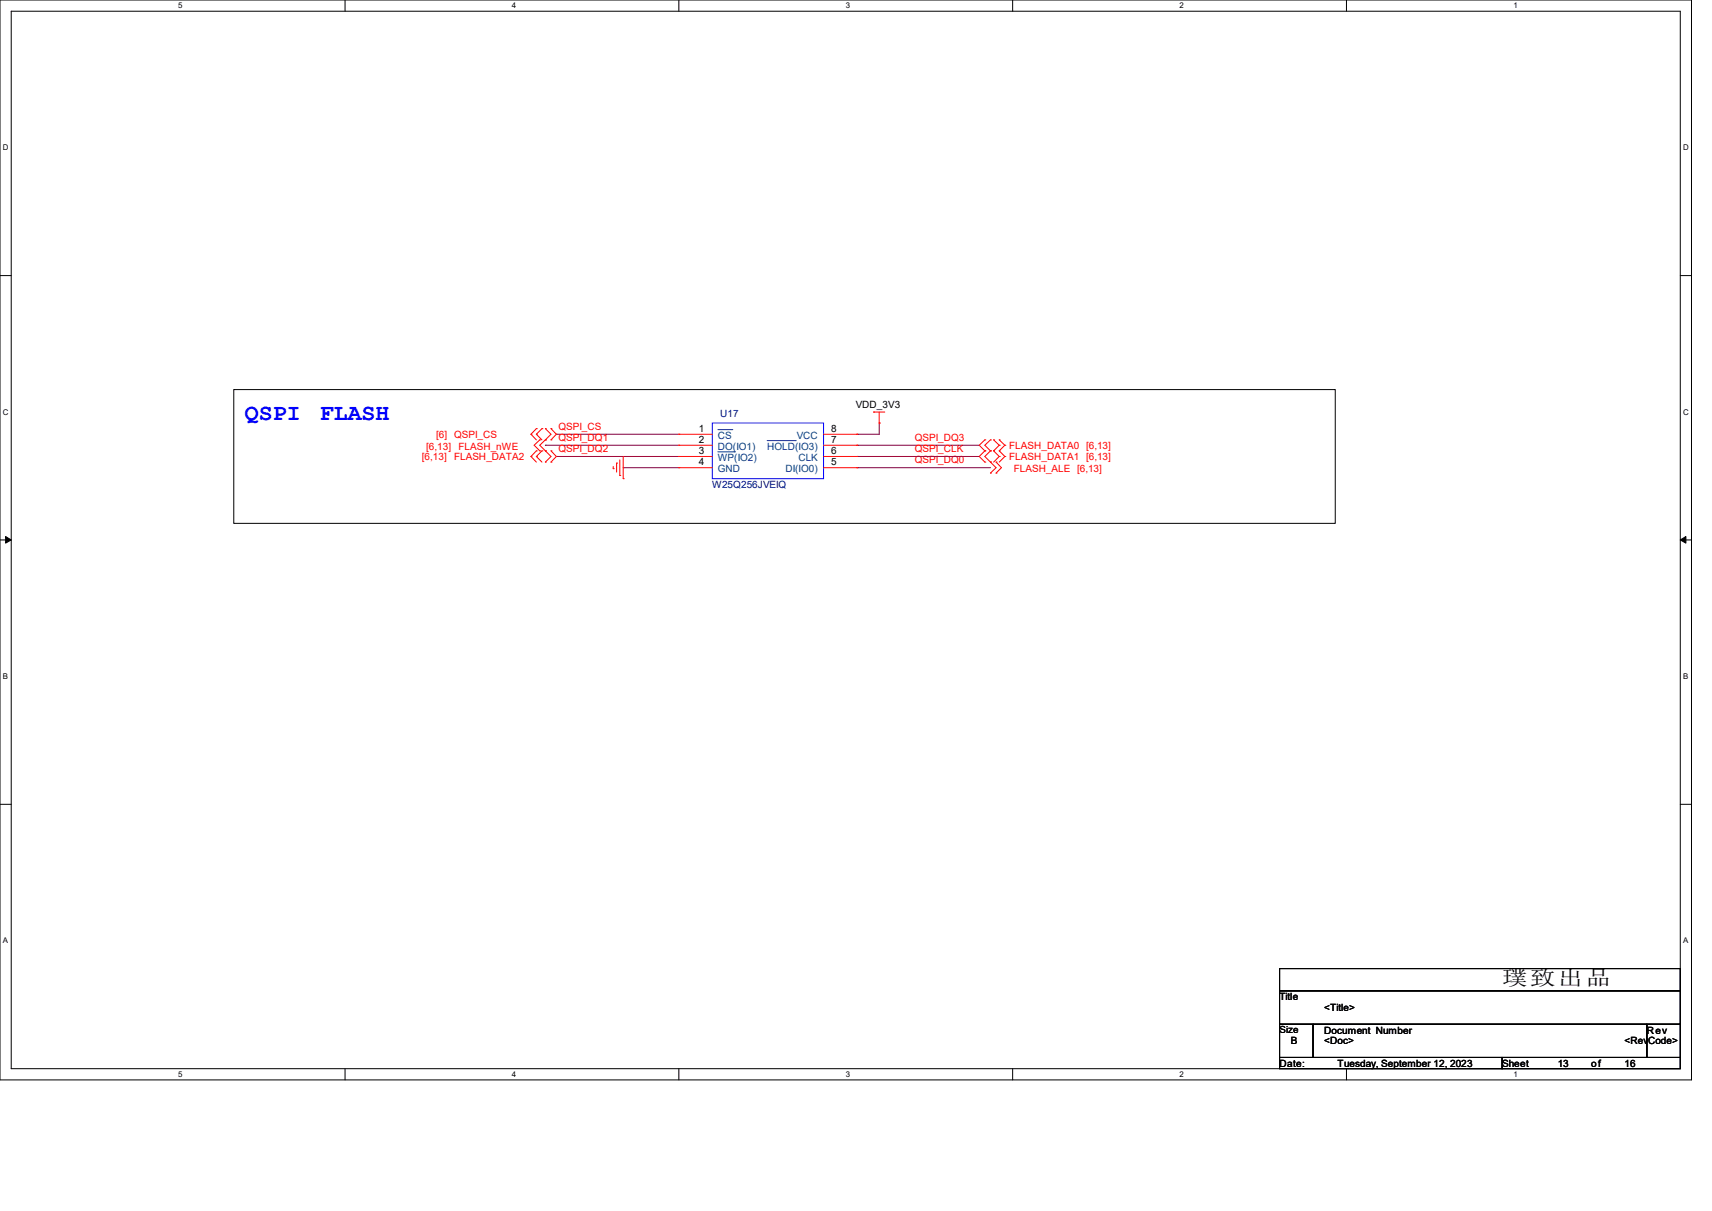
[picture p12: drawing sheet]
<svg xmlns="http://www.w3.org/2000/svg" width="297mm" height="210mm" viewBox="0 0 297 210" stroke-linecap="round" stroke-linejoin="round" font-family="sans-serif">
<path d="M0 0h293.5v187.3h-293.5zM1.9 1.9h289.6v183.4h-289.6z" fill="none" stroke="#000" stroke-width=".17"/>
<g fill="#fff">
<path d="M30.9 .2h.8v1.5h-.8z"/>
<path d="M30.9 185.5h.8v1.6h-.8z"/>
</g>
<path d="M59.9 0v1.9M59.9 185.3v2" fill="none" stroke="#000" stroke-width=".17"/>
<g fill="#fff">
<path d="M88.8 .2h.8v1.5h-.8z"/>
<path d="M88.8 185.5h.8v1.6h-.8z"/>
</g>
<path d="M117.8 0v1.9M117.8 185.3v2" fill="none" stroke="#000" stroke-width=".17"/>
<g fill="#fff">
<path d="M146.7 .2h.8v1.5h-.8z"/>
<path d="M146.7 185.5h.8v1.6h-.8z"/>
</g>
<path d="M175.7 0v1.9M175.7 185.3v2" fill="none" stroke="#000" stroke-width=".17"/>
<g fill="#fff">
<path d="M204.6 .2h.8v1.5h-.8z"/>
<path d="M204.6 185.5h.8v1.6h-.8z"/>
</g>
<path d="M233.6 0v1.9M233.6 185.3v2" fill="none" stroke="#000" stroke-width=".17"/>
<g fill="#fff">
<path d="M262.6 .2h.7v1.5h-.7z"/>
<path d="M262.6 185.5h.7v1.6h-.7z"/>
<path d="M.5 24.8h1v1.6h-1z"/>
<path d="M292 24.8h1v1.6h-1z"/>
<path d="M.5 70.7h1v1.5h-1z"/>
<path d="M292 70.7h1v1.5h-1z"/>
</g>
<path d="M0 47.8h1.9M291.5 47.8h2" fill="none" stroke="#000" stroke-width=".17"/>
<g fill="#fff">
<path d="M.5 116.5h.9v1.6h-.9z"/>
<path d="M292 116.5h.9v1.6h-.9z"/>
</g>
<path d="M0 93.6h1.9M291.5 93.6h2" fill="none" stroke="#000" stroke-width=".17"/>
<path d="M1 93l.9 .6-.9 .6zM291.5 93.6l1-.6v1.2z" fill="#000" stroke="#000" stroke-width=".17"/>
<g fill="#fff">
<path d="M.5 162.4h.9v1.5h-.9z"/>
<path d="M292 162.4h.9v1.5h-.9z"/>
</g>
<path d="M40.6 67.6h191v23.2h-191zM0 139.5h1.9M291.5 139.5h2M222 168h69.5v3.8h-69.5zM222 171.8h69.5v5.8h-69.5zM222 177.6h5.8v5.8h-5.8zM227.8 177.6h57.9v5.8h-57.9zM285.7 177.6h5.8v5.8h-5.8zM222 183.4h38.6v1.9h-38.6zM260.6 183.4h30.9v1.9h-30.9z" fill="none" stroke="#000" stroke-width=".17"/>
<g fill="none" stroke="#800040" stroke-width=".17">
<path d="M94.6 77.2h.1M94.6 77.2h23.2M96.5 75.3h.1M96.5 79.2h.1M96.5 75.3h21.3M96.5 79.2h21.3M148.7 75.3h.1M148.7 77.2h.1M148.7 79.2h.1M148.7 77.2h21.2M148.7 79.2h21.2M152.5 73.4h.1"/>
<path d="M152.5 73.4v1.9h-3.8M108.1 81.1h.1M108.1 81.1h9.7M148.7 81.1h.1M148.7 81.1h23.1"/>
</g>
<g fill="none" stroke="#f00" stroke-width=".17">
<path d="M92.1 75.3h.1M92.1 79.2h.1M92.1 75.3l.9 1M92.1 79.2l.9 .9M93 75.3h.1M93 74.3h.1M93 79.2h.1M93 78.2h.1M93 75.3l1 1M93 74.3l-.9 1M93 79.2l1 .9M93 78.2l-.9 1"/>
<path d="M93.6 76.3h.1M93.6 78.2h.1M93.6 76.3l-.9 .9 .9 1M94 74.3h.1M94 78.2h.1M94 74.3l-1 1M94 78.2l-1 1M94.6 76.3h.1M94.6 74.3h.1M94.6 78.2h.1M94.6 74.3l1 1-1 1M94.6 76.3l-1 .9 2 2-1 .9"/>
<path d="M95.6 74.3h.1M95.6 76.3h.1M95.6 78.2h.1M95.6 74.3l.9 1-.9 1M95.6 78.2l.9 1-.9 .9M107.5 79.8v2.7M108.1 79.2v3.8M117.8 75.3h.1M117.8 77.2h.1M117.8 79.2h.1M117.8 75.3h5.8M117.8 77.2h5.8"/>
<path d="M117.8 79.2h5.8M142.9 75.3h5.8M142.9 77.2h5.8M142.9 79.2h5.8M148.7 79.2h.1M148.7 77.2h.1M148.7 75.3h.1M151.6 71.5h.1M151.6 71.5h1.9M152.5 73.4h.1M152.5 71.5v1.9M170.9 76.3h.1"/>
<path d="M170.9 78.2h.1M170.9 76.3l-1 .9 1 1M170.9 78.2l-1 1 1 .9M171.8 78.2h.1M171.8 76.3h.1M171.8 78.2l-.9 1 1.9 1.9-1 .9M171.8 76.3l-.9 .9 .9 1M172.4 76.3h.1M172.4 78.2h.1M172.4 76.3l1 .9M172.4 78.2l1 1M173.4 77.2h.1"/>
<path d="M173.4 76.3h.1M173.4 79.2h.1M173.4 78.2h.1M173.4 77.2l-1 1M173.4 76.3l.9 .9M173.4 79.2l-1 .9M173.4 78.2l.9 1M174.3 77.2h.1M174.3 79.2h.1M174.3 77.2l-.9 1M174.3 79.2l-.9 .9M94.6 80.1h.1"/>
<path d="M95.6 80.1h.1M106.4 81.3h.1M106.4 80.9v.4M107 80.3h.1M107 80.3v1.6M107.5 82.5h.1M108.1 83h.1M117.8 81.1h.1M117.8 81.1h5.8M142.9 81.1h5.8M148.7 81.1h.1M170.9 80.1h.1"/>
<path d="M171.8 80.1h.1M171.8 82h.1M172.8 80.1h.1M172.8 82h.1M172.8 80.1l.9 1-.9 .9"/>
</g>
<path d="M123.6 73.4h19.3v9.6h-19.3z" fill="none" stroke="#00f" stroke-width=".17"/>
<path d="M124.5 74.5h2.5M124.5 78.4h2.9M127 74.5h.1M127.4 78.4h.1M133.1 76.4h4.9M138 76.4h.1" fill="none" stroke="#004080" stroke-width=".17"/>
<g font-size="4" fill="#00f">
<text x="42.5" y="72.9">QSPI</text>
<text x="55.5" y="72.9">FLASH</text>
</g>
<text font-size="3.6" x="260.6" y="170.9">璞致出品</text>
<g font-size="1.7">
<text x="148.5" y="70.7">VDD_3V3</text>
<text x="121.2" y="74.9">1</text>
<text x="121.2" y="76.8">2</text>
<text x="144.2" y="76.8">7</text>
<text x="144.2" y="74.9">8</text>
<text x="121.2" y="78.7">3</text>
<text x="121.2" y="80.7">4</text>
<text x="144.2" y="80.7">5</text>
<text x="144.2" y="78.7">6</text>
<text x="222" y="173.4">Title</text>
<text x="222" y="179.2">Size</text>
<text x="229.7" y="175.3">&lt;Title&gt;</text>
<text x="229.7" y="179.2">Document Number</text>
<text x="285.7" y="179.2">Rev</text>
<text x="222" y="185">Date:</text>
<text x="223.9" y="181.1">B</text>
<text x="229.7" y="181.1">&lt;Doc&gt;</text>
<text x="232.1" y="185">Tuesday, September 12, 2023</text>
<text x="260.6" y="185">Sheet</text>
<text x="270.2" y="185">13</text>
<text x="276.1" y="185">of</text>
<text x="281.8" y="185">16</text>
<text x="281.9" y="181.1">&lt;RevCode&gt;</text>
</g>
<g font-size="1.7" fill="#f00">
<text x="75.7" y="75.9">[6] QSPI_CS</text>
<text x="96.9" y="74.5">QSPI_CS</text>
<text x="96.9" y="76.4">QSPI_DQ1</text>
<text x="158.7" y="76.4">QSPI_DQ3</text>
<text x="175.1" y="77.9">FLASH_DATA0 [6,13]</text>
<text x="73.2" y="79.8">[6,13]</text>
<text x="74" y="78.1">[6,13]</text>
<text x="78.8" y="79.8">FLASH_DATA2</text>
<text x="79.5" y="78.1">FLASH_nWE</text>
<text x="96.9" y="78.4">QSPI_DQ2</text>
<text x="158.7" y="80.3">QSPI_DQ0</text>
<text x="158.7" y="78.4">QSPI_CLK</text>
<text x="175.1" y="79.8">FLASH_DATA1 [6,13]</text>
<text x="175.9" y="81.9">FLASH_ALE [6,13]</text>
</g>
<g font-size="1.7" fill="#004080">
<text x="124.5" y="76.1">CS</text>
<text x="138.2" y="76.1">VCC</text>
<text x="124.5" y="78">DO(IO1)</text>
<text x="124.5" y="80">WP(IO2)</text>
<text x="124.5" y="81.9">GND</text>
<text x="133.1" y="78">HOLD(IO3)</text>
<text x="136.3" y="81.9">DI(IO0)</text>
<text x="138.5" y="80">CLK</text>
</g>
<g font-size="1.7" fill="#000080">
<text x="124.9" y="72.3">U17</text>
<text x="123.6" y="84.6">W25Q256JVEIQ</text>
</g>
<g font-size="1.4">
<text x="30.9" y="1.4">5</text>
<text x="88.8" y="1.4">4</text>
<text x="146.7" y="1.4">3</text>
<text x="204.6" y="1.4">2</text>
<text x="262.6" y="1.4">1</text>
<text x=".5" y="26.1">D</text>
<text x="292" y="26.1">D</text>
<text x=".5" y="71.9">C</text>
<text x="292" y="71.9">C</text>
<text x=".5" y="117.8">B</text>
<text x="292" y="117.8">B</text>
<text x=".5" y="163.6">A</text>
<text x="292" y="163.6">A</text>
<text x="30.9" y="186.8">5</text>
<text x="88.8" y="186.8">4</text>
<text x="146.7" y="186.8">3</text>
<text x="204.6" y="186.8">2</text>
<text x="262.6" y="186.8">1</text>
</g>
</svg>
